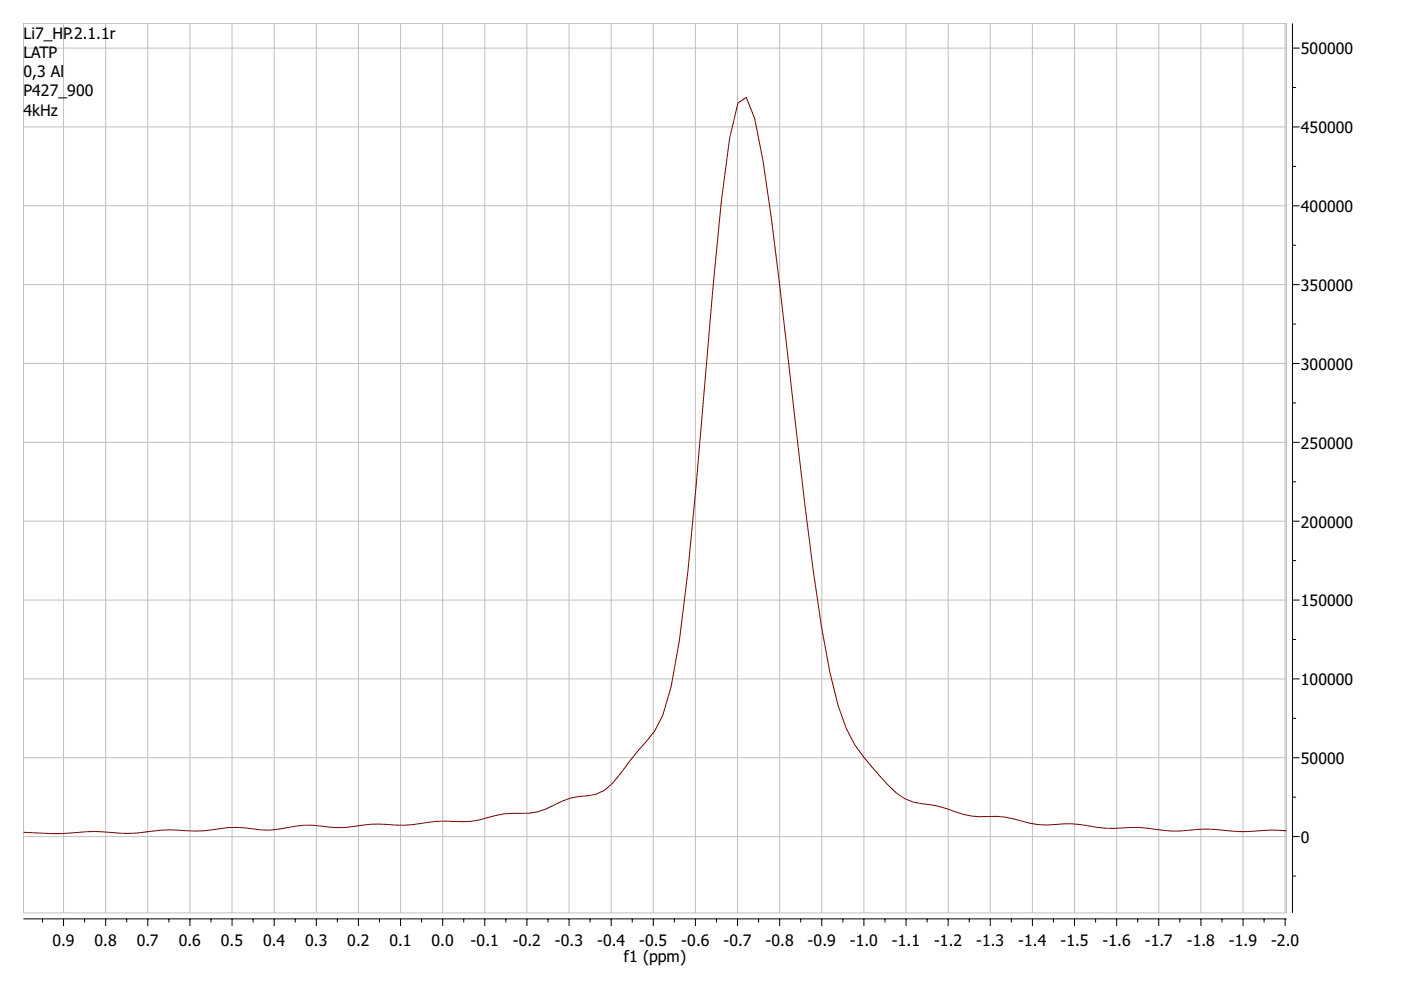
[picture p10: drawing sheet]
<svg xmlns="http://www.w3.org/2000/svg" width="297mm" height="210mm" viewBox="0 0 297 210" stroke-linecap="round" stroke-linejoin="round" font-family="sans-serif">
<g fill="none" stroke="#000" stroke-width=".21">
<path d="M274 5v188.6M274 18.6h.8M274 10.2h1.5M274 35.3h.8M274 26.9h1.5M274 52h.8M274 43.6h1.5M274 68.7h.8M274 77.1h1.5M274 60.4h1.5M274 85.4h.8M274 93.8h1.5"/>
<path d="M274 118.9h.8M274 102.1h.8M274 110.5h1.5M274 135.6h.8M274 127.2h1.5M274 152.3h.8M274 143.9h1.5M274 169h.8M274 177.4h1.5M274 160.7h1.5M5 194.8h267.8M9 194.8v.8"/>
<path d="M13.5 194.8v1.5M17.9 194.8v.8M22.4 194.8v1.5M26.9 194.8v.8M31.3 194.8v1.5M35.8 194.8v.8M40.3 194.8v1.5M44.7 194.8v.8M49.2 194.8v1.5M53.7 194.8v.8M58.1 194.8v1.5M62.6 194.8v.8"/>
<path d="M67.1 194.8v1.5M71.5 194.8v.8M76 194.8v1.5M80.5 194.8v.8M84.9 194.8v1.5M89.4 194.8v.8M93.9 194.8v1.5M98.3 194.8v.8M102.8 194.8v1.5M107.3 194.8v.8M111.7 194.8v1.5M116.2 194.8v.8"/>
<path d="M120.6 194.8v1.5M125.1 194.8v.8M129.6 194.8v1.5M134 194.8v.8M138.5 194.8v1.5M143 194.8v.8M147.4 194.8v1.5M151.9 194.8v.8M156.4 194.8v1.5M160.8 194.8v.8M165.3 194.8v1.5M169.8 194.8v.8"/>
<path d="M174.2 194.8v1.5M178.7 194.8v.8M183.2 194.8v1.5M187.6 194.8v.8M192.1 194.8v1.5M196.6 194.8v.8M201 194.8v1.5M205.5 194.8v.8M210 194.8v1.5M214.4 194.8v.8M218.9 194.8v1.5M223.4 194.8v.8"/>
<path d="M227.8 194.8v1.5M232.3 194.8v.8M236.8 194.8v1.5M241.2 194.8v.8M245.7 194.8v1.5M250.1 194.8v.8M254.6 194.8v1.5M259.1 194.8v.8M263.5 194.8v1.5M268 194.8v.8M272.5 194.8v1.5M274 185.7h.8"/>
</g>
<g fill="none" stroke="#c0c0c0" stroke-width=".21">
<path d="M5 10.2h267.8M5 5h267.8v188.6h-267.8zM13.5 5v188.6M22.4 5v188.6M31.3 5v188.6M40.3 5v188.6M49.2 5v188.6M58.1 5v188.6M67.1 5v188.6M76 5v188.6M84.9 5v188.6M93.9 5v188.6"/>
<path d="M102.8 5v188.6M111.7 5v188.6M120.6 5v188.6M129.6 5v188.6M138.5 5v188.6M147.4 5v188.6M156.4 5v188.6M165.3 5v188.6M174.2 5v188.6M183.2 5v188.6M192.1 5v188.6M201 5v188.6"/>
<path d="M210 5v188.6M218.9 5v188.6M227.8 5v188.6M236.8 5v188.6M245.7 5v188.6M254.6 5v188.6M263.5 5v188.6M272.5 5v188.6M5 26.9h267.8M5 43.6h267.8M5 77.1h267.8M5 60.4h267.8"/>
<path d="M5 93.8h267.8M5 110.5h267.8M5 127.2h267.8M5 143.9h267.8M5 177.4h267.8M5 160.7h267.8"/>
</g>
<path d="M272.8 176.2a37.8 37.8 0 0 0-8.4 .1l-3.5-.1a35 35 0 0 0-10.6 0 35.4 35.4 0 0 1-7.1-.6 38.4 38.4 0 0 0-7.1 0 35 35 0 0 1-7.1-.8 31.8 31.8 0 0 0-7 .1 22.5 22.5 0 0 1-7.1-1.3 20.9 20.9 0 0 0-7.1-.4 20 20 0 0 1-7.1-1.7l-3.5-.9a11.6 11.6 0 0 1-8.9-4.1 80.1 80.1 0 0 1-7.1-8.6l-1.7-3.3-1.8-5-1.8-7.1a624.3 624.3 0 0 1-7.1-51 1472.8 1472.8 0 0 0-7-57.4l-1.8-9-1.8-4.5-1.7 1.2-1.8 7.6-1.8 13.5-1.8 18.3-3.5 41.6-1.8 18.4-1.7 14.5-1.8 9.9-1.8 6.1-1.7 3.4-3.6 4.1-5.3 6.8a8.5 8.5 0 0 1-7.1 2.9 21.1 21.1 0 0 0-7.1 2.6 15 15 0 0 1-7 .9 27.2 27.2 0 0 0-7.1 1.5 26.1 26.1 0 0 1-7.1 .2l-3.5 .2a28.1 28.1 0 0 1-8.9 .5 32.1 32.1 0 0 0-8.8 .6 38.8 38.8 0 0 1-7.1-.4 31.6 31.6 0 0 0-7.1 .8 20.7 20.7 0 0 1-7.1-.3 22.5 22.5 0 0 0-7.1 .4 36.5 36.5 0 0 1-8.8 0l-3.6 .3a33.7 33.7 0 0 1-10.6 .2l-3.5-.1a64.3 64.3 0 0 1-13.4 .2" fill="none" stroke="#800000" stroke-width=".21"/>
<g font-size="4">
<text x="5" y="8.3">Li7_HP.2.1.1</text>
<text x="23.3" y="8.3">r</text>
<text x="275.8" y="11.5">500000</text>
<text x="5" y="12.4">LATP</text>
<text x="5" y="16.4">0,3 Al</text>
<text x="5" y="20.5">P427_</text>
<text x="14.3" y="20.5">900</text>
<text x="5" y="24.5">4kHz</text>
<text x="275.8" y="28.3">450000</text>
<text x="275.8" y="45">400000</text>
<text x="275.8" y="61.7">350000</text>
<text x="275.8" y="78.4">300000</text>
<text x="275.8" y="95.1">250000</text>
<text x="275.8" y="111.9">200000</text>
<text x="275.8" y="128.6">150000</text>
<text x="275.8" y="145.3">100000</text>
<text x="275.8" y="162">50000</text>
<text x="275.8" y="178.7">0</text>
<text x="11.1" y="200.6">0.9</text>
<text x="20" y="200.6">0.8</text>
<text x="29" y="200.6">0.7</text>
<text x="37.9" y="200.6">0.6</text>
<text x="46.8" y="200.6">0.5</text>
<text x="55.8" y="200.6">0.4</text>
<text x="64.7" y="200.6">0.3</text>
<text x="73.6" y="200.6">0.2</text>
<text x="82.6" y="200.6">0.1</text>
<text x="91.5" y="200.6">0.0</text>
<text x="99.8" y="200.6">-0.1</text>
<text x="108.7" y="200.6">-0.2</text>
<text x="117.7" y="200.6">-0.3</text>
<text x="126.6" y="200.6">-0.4</text>
<text x="132.3" y="204">f1 (ppm)</text>
<text x="135.5" y="200.6">-0.5</text>
<text x="144.4" y="200.6">-0.6</text>
<text x="153.4" y="200.6">-0.7</text>
<text x="162.3" y="200.6">-0.8</text>
<text x="171.2" y="200.6">-0.9</text>
<text x="180.2" y="200.6">-1.0</text>
<text x="189.1" y="200.6">-1.1</text>
<text x="198" y="200.6">-1.2</text>
<text x="207" y="200.6">-1.3</text>
<text x="215.9" y="200.6">-1.4</text>
<text x="224.8" y="200.6">-1.5</text>
<text x="233.8" y="200.6">-1.6</text>
<text x="242.7" y="200.6">-1.7</text>
<text x="251.6" y="200.6">-1.8</text>
<text x="260.5" y="200.6">-1.9</text>
<text x="269.5" y="200.6">-2.0</text>
</g>
</svg>
